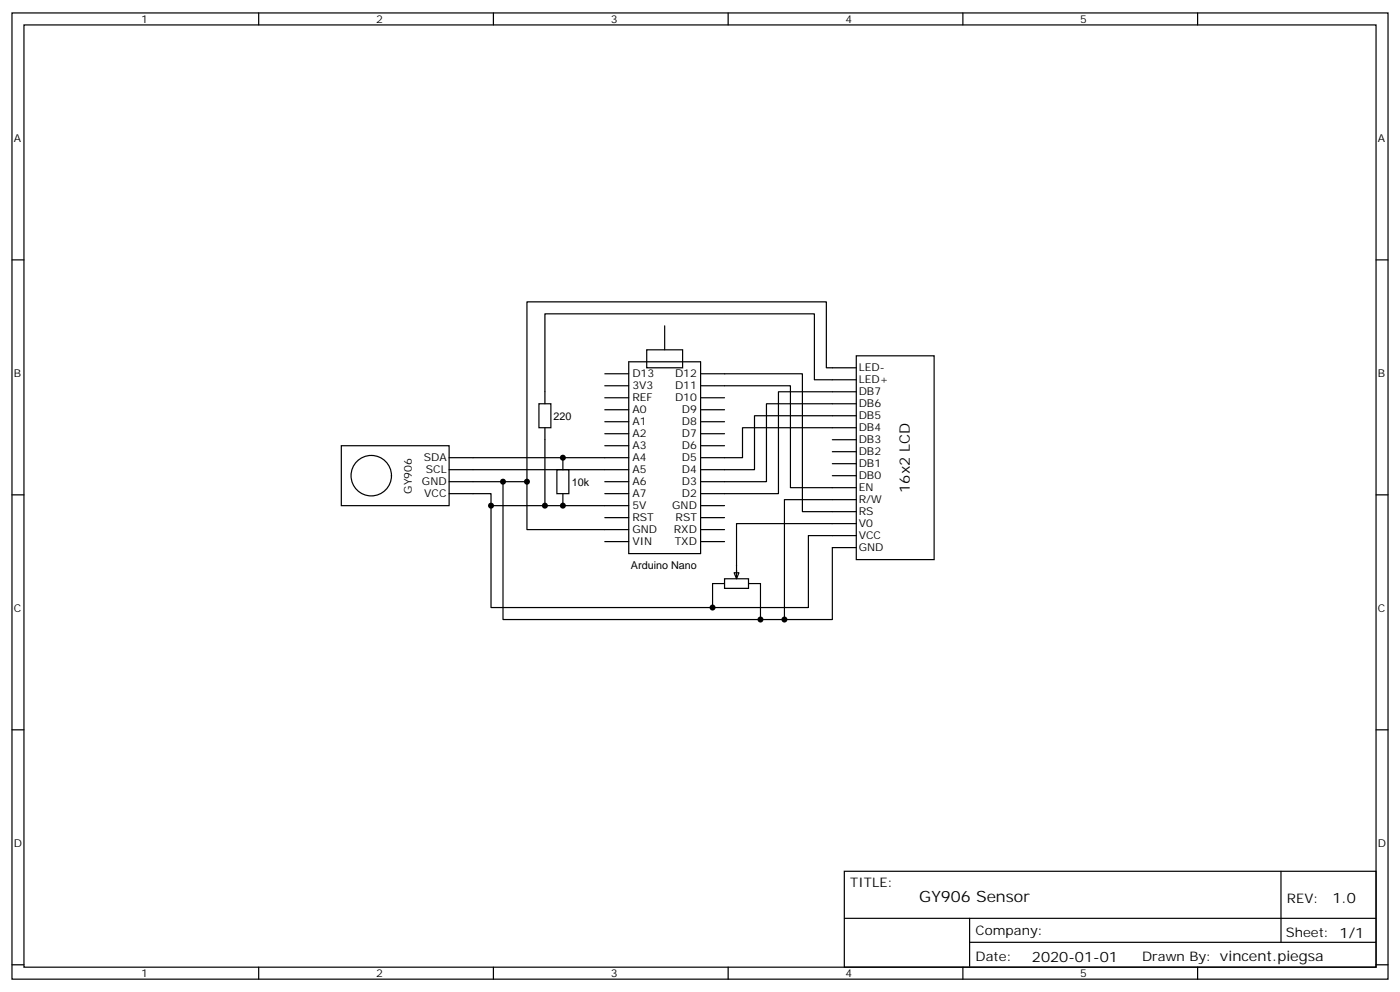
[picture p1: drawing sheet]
<svg xmlns="http://www.w3.org/2000/svg" width="412mm" height="292mm" viewBox="0 0 412 292" stroke-linecap="round" stroke-linejoin="round" font-family="sans-serif">
<g fill="none" stroke="#000" stroke-width=".35">
<path d="M3.5 3.8h405.4v284.3h-405.4zM7.1 7.3h398.2v277.3h-398.2zM76.2 3.8v3.5M145.3 3.8v3.5M214.5 3.8v3.5M283.6 3.8v3.5M352.8 3.8v3.5M3.5 76.5h3.6M405.3 76.5h3.6M195.8 95.9v7M158.7 118.8h3.6v7.1h-3.6zM178.2 113.5h7"/>
<path d="M178.2 117.1h7M178.2 110h7M185.2 106.5h21.2v56.4h-21.2zM190.5 102.9h10.6v5.3h-10.6zM206.4 113.5h26.4v30h19.4M206.4 110h30v40.6h15.8M206.4 117.1h7M252.2 104.7h23v60h-23zM252.2 115.3h-22.9v30h-22.9M252.2 118.8h-26.4v22.9h-19.4M252.2 111.8h-12.3v-19.4h-79.4v26.4M252.2 108.2h-8.8v-19.4h-88.2v52.9"/>
<path d="M100.5 131.2h31.8v17.6h-31.8zM132.3 134.7h52.9M132.3 138.2h52.9M160.5 125.9v22.9M164 138.2h3.6v7.1h-3.6zM165.8 134.7v3.5M178.2 120.6h7M178.2 124.1h7M178.2 127.6h7M178.2 131.2h7M206.4 120.6h7M206.4 124.1h7"/>
<path d="M206.4 127.6h7M206.4 131.2h7M245.2 140h7M245.2 136.5h7M245.2 132.9h7M245.2 129.4h7M252.2 122.3h-30v15.9h-15.8M252.2 125.9h-33.5v8.8h-12.3M3.5 145.6h3.6M132.3 145.3h12.3v3.5h40.6M132.3 141.7h22.9v14.2h30M144.6 148.8v30h93.5v-21.2h14.1"/>
<path d="M148.2 141.7v40.6h97v-21.2h7M165.8 145.3v3.5M178.2 141.7h7M178.2 145.3h7M178.2 152.3h7M178.2 159.4h7M206.4 148.8h7M206.4 152.3h7M206.4 155.9h7M206.4 159.4h7M252.2 154.1h-35.2v15.9M252.2 147h-21.1v35.3"/>
<path d="M405.3 145.6h3.6M213.4 170.3h7.1v2.8h-7.1zM213.4 171.7h-3.5v7.1M216.3 168.6h1.4l-.7 1.7zM220.5 171.7h3.5v10.6M3.5 214.8h3.6M405.3 214.8h3.6M248.7 256.4h156.6v28.2h-156.6zM377.3 256.4v20.9M248.7 270.2h156.5M285.6 277.3h119.6M285.6 270.2v14.2"/>
<path d="M3.5 283.9h3.6M76.2 284.6v3.5M145.3 284.6v3.5M214.5 284.6v3.5M283.6 284.6v3.5M352.8 284.6v3.5M405.3 283.9h3.6"/>
<circle cx="109.4" cy="140" r="6"/>
</g>
<g fill="#000">
<circle cx="165.8" cy="134.7" r=".88"/>
<circle cx="144.6" cy="148.8" r=".88"/>
<circle cx="148.2" cy="141.7" r=".88"/>
<circle cx="155.2" cy="141.7" r=".88"/>
<circle cx="160.5" cy="148.8" r=".88"/>
<circle cx="165.8" cy="148.8" r=".88"/>
<circle cx="209.9" cy="178.8" r=".88"/>
<circle cx="224" cy="182.3" r=".88"/>
<circle cx="231.1" cy="182.3" r=".88"/>
</g>
<text font-size="4.6" x="270.8" y="265.4">GY906 Sensor</text>
<g font-size="4.2">
<text x="268" y="145" transform="rotate(-90 268 145)">16x2 LCD</text>
<text x="392.5" y="265.7">1.0</text>
<text x="304" y="283">2020-01-01</text>
</g>
<g font-size="3.9">
<text x="250.5" y="261">TITLE:</text>
<text x="379.1" y="265.7">REV:</text>
<text x="287.4" y="275.2">Company:</text>
<text x="378.7" y="275.8">Sheet: 1/1</text>
<text x="287.4" y="282.9">Date:</text>
<text x="336.4" y="282.9">Drawn By: vincent.piegsa</text>
</g>
<g font-size="3.2">
<text x="41.6" y="6.8">1</text>
<text x="110.8" y="6.8">2</text>
<text x="179.9" y="6.8">3</text>
<text x="249.1" y="6.8">4</text>
<text x="318.2" y="6.8">5</text>
<text x="4.1" y="41.9">A</text>
<text x="405.9" y="41.9">A</text>
<text x="4.1" y="111.1">B</text>
<text x="186.3" y="111.1">D13</text>
<text x="198.8" y="111.1">D12</text>
<text x="252.9" y="112.8">LED+</text>
<text x="252.9" y="109.3">LED-</text>
<text x="405.9" y="111.1">B</text>
<text x="186.3" y="118.1">REF</text>
<text x="186.3" y="114.6">3V3</text>
<text x="198.8" y="114.6">D11</text>
<text x="198.8" y="118.1">D10</text>
<text x="252.9" y="119.9">DB6</text>
<text x="252.9" y="116.3">DB7</text>
<text x="163.1" y="123.5">220</text>
<text x="186.3" y="125.2">A1</text>
<text x="186.3" y="121.6">A0</text>
<text x="200.9" y="121.6">D9</text>
<text x="200.9" y="125.2">D8</text>
<text x="252.9" y="123.4">DB5</text>
<text x="186.3" y="128.7">A2</text>
<text x="200.9" y="128.7">D7</text>
<text x="252.9" y="130.5">DB3</text>
<text x="252.9" y="126.9">DB4</text>
<text x="124.8" y="135.7">SDA</text>
<text x="186.3" y="135.7">A4</text>
<text x="186.3" y="132.2">A3</text>
<text x="200.9" y="132.2">D6</text>
<text x="200.9" y="135.7">D5</text>
<text x="252.9" y="137.5">DB1</text>
<text x="252.9" y="134">DB2</text>
<text x="124.3" y="142.8">GND</text>
<text x="125.4" y="139.3">SCL</text>
<text x="168.4" y="142.9">10k</text>
<text x="186.3" y="139.3">A5</text>
<text x="186.3" y="142.8">A6</text>
<text x="200.9" y="139.3">D4</text>
<text x="200.9" y="142.8">D3</text>
<text x="252.9" y="141">DB0</text>
<text x="121.3" y="145.2" transform="rotate(-90 121.3 145.2)">GY906</text>
<text x="125" y="146.3">VCC</text>
<text x="186.3" y="149.9">5V</text>
<text x="186.3" y="146.3">A7</text>
<text x="198" y="149.9">GND</text>
<text x="200.9" y="146.3">D2</text>
<text x="252.9" y="148.1">R/W</text>
<text x="252.9" y="144.6">EN</text>
<text x="186.3" y="153.4">RST</text>
<text x="199" y="153.4">RST</text>
<text x="252.9" y="155.2">V0</text>
<text x="252.9" y="151.6">RS</text>
<text x="186.3" y="160.4">VIN</text>
<text x="186.3" y="156.9">GND</text>
<text x="198.5" y="156.9">RXD</text>
<text x="198.7" y="160.4">TXD</text>
<text x="252.9" y="158.7">VCC</text>
<text x="185.9" y="167.6">Arduino Nano</text>
<text x="252.9" y="162.2">GND</text>
<text x="4.1" y="180.2">C</text>
<text x="405.9" y="180.2">C</text>
<text x="4.1" y="249.3">D</text>
<text x="405.9" y="249.3">D</text>
<text x="41.6" y="287.6">1</text>
<text x="110.8" y="287.6">2</text>
<text x="179.9" y="287.6">3</text>
<text x="249.1" y="287.6">4</text>
<text x="318.2" y="287.6">5</text>
</g>
</svg>
